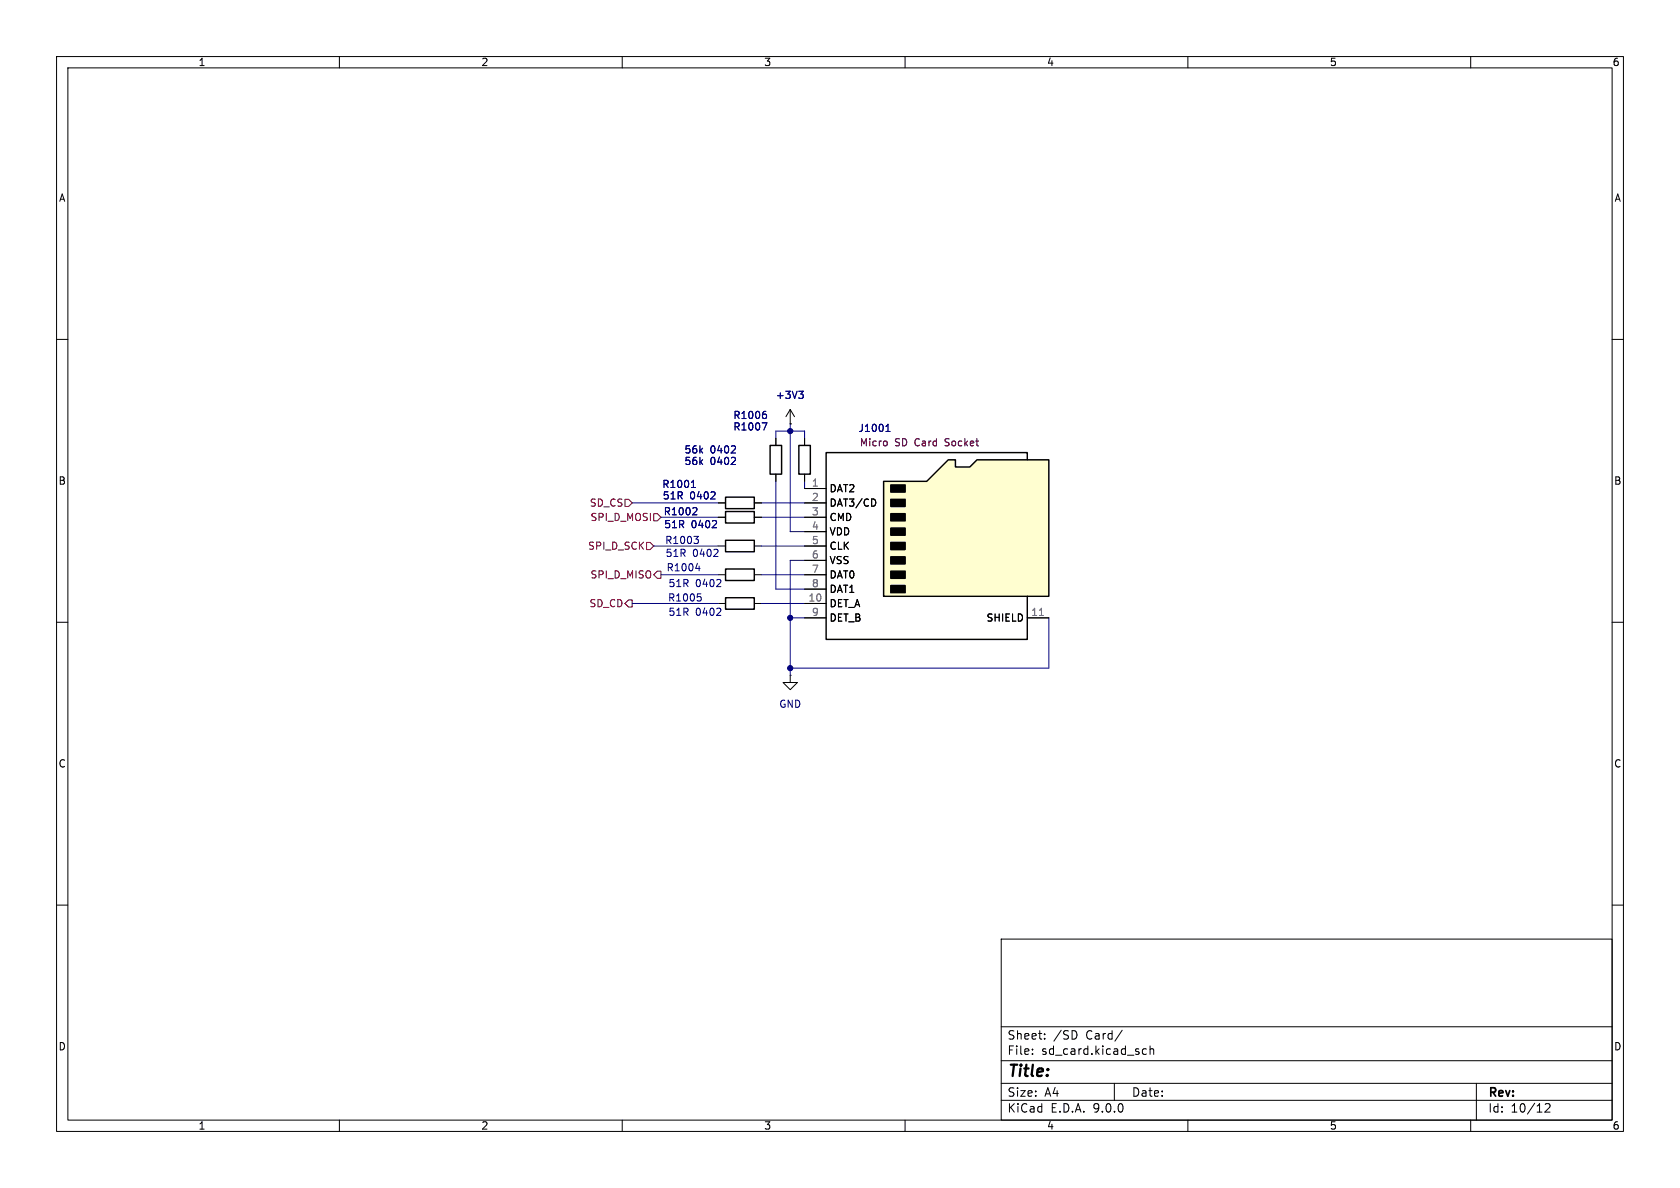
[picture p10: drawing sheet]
<svg xmlns="http://www.w3.org/2000/svg" width="297mm" height="210mm" viewBox="0 0 297 210" stroke-linecap="round" stroke-linejoin="round" font-family="sans-serif">
<g fill="none" stroke="#000" stroke-width=".18">
<path d="M10 10h277v190h-277zM12 12h273v186h-273zM60 10v2M110 10v2M160 10v2M210 10v2M260 10v2M10 60h2M137.2 77.5v1.2M139.7 74.9h.1M139.7 72.4l-.8 1.3M139.7 72.4l.8 1.3"/>
<path d="M139.7 72.4v2.5M142.2 77.5v1.2M285 60h2M127 88.9h1.3M127 96.5h1.3M127 91.4h1.3M133.3 88.9h1.3M133.3 96.5h1.3M133.3 91.4h1.3M137.2 83.8v1.3M142.2 83.8v1.3M10 110h2"/>
<path d="M127 101.6h1.3M127 106.7h1.3M133.3 101.6h1.3M133.3 106.7h1.3M139.7 119.4v1.3h1.3l-1.3 1.2-1.3-1.2h1.3M139.7 119.4h.1M285 110h2M10 160h2M177 166h108v32h-108zM285 160h2M60 198v2M110 198v2"/>
<path d="M160 198v2M177 194.5h108M177 191.5h108M177 187.5h108M177 181.5h108M182.5 186.3v.1M182.5 185.5v.1M184.7 183.6v.1M184.7 182.8v.1M190.3 182.6v.7M197 191.5v3M198.4 182.1l-1.3 2"/>
<path d="M202 186.1l.2 .3 .5-.1M202.7 185.5l-.5-.1-.2 .3M203.3 185.5l.2-.1 .4 .1 .1 .9M203.3 184.9v1.5M210 198v2M260 198v2M261 191.5v6.5M273.2 195.2l.5-.1 .3 .1v.3l-.9 1.1h.9"/>
</g>
<path d="M136.1 78.7h2.1v5.1h-2.1zM141.2 78.7h2.1v5.1h-2.1zM128.3 87.9h5v2h-5zM128.3 95.5h5v2h-5zM128.3 90.4h5v2.1h-5zM128.3 100.6h5v2h-5zM128.3 105.7h5v2h-5z" fill="none" stroke="#000" stroke-width=".25"/>
<path d="M134.7 74.7h.9l-.6 1.3M135.2 72.7h.2M135.3 73.2l.2 .2v.3l-.2 .3M122.2 86.2h.8M122.3 85.2l.3-.3v1.3M122.7 94.8h.8l-.5 .5M123 89.7l.2 .3-.1 .3-.7 .7h.8M123.2 95.3l.3 .2v.3l-.3 .3M123 100.5h.8M123.3 105h.6M123.6 100.1v.8M123.7 105.5l.3 .2v.3l-.3 .2" fill="none" stroke="#000080" stroke-width=".18"/>
<g fill="none" stroke="#000084" stroke-width=".18">
<path d="M130 78.9v.5M141.2 69.2h.8l-.4 .4M141.8 69.6l.2 .3v.3l-.2 .2M125.6 88.2h.8M125.9 93.3h.8M126.1 98.4h.8M126.4 87.1v.4M126.6 92.1v.5M126.9 97.2v.4M129.2 80.1h.8M129.2 82.1h.8M130 81v.4"/>
<path d="M126.7 103.7h.7M126.7 108.8h.7M127.4 102.6v.4M127.4 107.6v.5"/>
</g>
<path d="M156.2 85.1h7.6l3.8-3.8h1.3v1.3h2.5l1.3-1.3h12.7v24.1h-29.2z" fill="#fffed0"/>
<path d="M156.2 85.1h7.6l3.8-3.8h1.3v1.3h2.5l1.3-1.3h12.7v24.1h-29.2zM181.6 81.3v-1.3h-35.6v33h35.6v-7.6" fill="none" stroke="#000" stroke-width=".25"/>
<path d="M157.5 85.7h2.5v1.3h-2.5zM157.5 88.3h2.5v1.2h-2.5zM157.5 90.8h2.5v1.3h-2.5zM157.5 93.3h2.5v1.3h-2.5zM157.5 95.9h2.5v1.3h-2.5zM157.5 98.4h2.5v1.3h-2.5zM157.5 101h2.5v1.2h-2.5zM157.5 103.5h2.5v1.3h-2.5z" fill="#000" stroke="#000" stroke-width=".25"/>
<g fill="none" stroke="#000" stroke-width=".18">
<path d="M137.2 77.5v1.2M139.7 74.9h.1M142.2 77.5v1.2M127 88.9h1.3M127 91.4h1.3M133.3 88.9h1.3M133.3 91.4h1.3M137.2 83.8v1.3M142.2 86.4h3.8M142.2 88.9h3.8M142.2 91.4h3.8M142.2 94h3.8"/>
<path d="M142.2 96.5h3.8M142.2 99.1h3.8M142.2 83.8v1.3M154.6 88.3l.2 .5-.2 .6M142.2 101.6h3.8M142.2 104.1h3.8M142.2 106.7h3.8M142.2 109.2h3.8M181.6 109.2h3.8"/>
</g>
<path d="M183.8 108.8h.7" fill="none" stroke="#808080" stroke-width=".18"/>
<g fill="none" stroke="#000080" stroke-width=".18">
<path d="M134.7 74.7h.9l-.6 1.3M135.2 72.7h.2M135.3 73.2l.2 .2v.3l-.2 .3M137.2 77.5v-1.3h5v1.3M139.7 74.9v19.1h2.5M156.6 76.3h.7M156.7 75.3l.3-.3v1.3M111.8 88.9h15.2M115.6 96.5h11.4M116.8 91.4h10.2M122.2 86.2h.8M122.3 85.2l.3-.3v1.3"/>
<path d="M123 89.7l.2 .3-.1 .3-.7 .7h.8M134.6 88.9h7.6M134.6 96.5h7.6M134.6 91.4h7.6M137.2 85.1v19h5M142.2 85.1v1.3M142.2 99.1h-2.5v20.3M111.8 106.7h15.2M116.8 101.6h10.2M134.6 101.6h7.6M134.6 106.7h7.6M139.7 109.2h2.5"/>
<path d="M185.4 109.2v8.9h-45.7"/>
</g>
<path d="M156.8 78.1v.6" fill="none" stroke="#840084" stroke-width=".18"/>
<path d="M110.5 88.3h.6l.7 .6-.7 .6h-.6zM114.3 95.9h.6l.7 .6-.7 .7h-.6zM115.6 90.8h.6l.6 .6-.6 .7h-.6zM110.5 106.7l.6-.7h.7v1.3h-.7zM116.2 101h.6v1.2h-.6l-.6-.6z" fill="none" stroke="#800000" stroke-width=".18"/>
<path d="M130 78.9v.5M141.2 69.2h.8l-.4 .4M141.8 69.6l.2 .3v.3l-.2 .2M125.6 88.2h.8M125.9 93.3h.8M126.4 87.1v.4M126.6 92.1v.5M129.2 80.1h.8M129.2 82.1h.8M130 81v.4" fill="none" stroke="#000084" stroke-width=".18"/>
<g fill="#000080" stroke="#000080" stroke-width=".18">
<circle cx="139.7" cy="118.1" r=".46"/>
<circle cx="139.7" cy="109.2" r=".46"/>
<circle cx="139.7" cy="76.2" r=".46"/>
</g>
<text font-size="2.8" x="178" y="190.9">Title:</text>
<g font-size="2.1">
<text x="178" y="184">Sheet:</text>
<text x="186.2" y="184">/SD</text>
<text x="192" y="184">Card/</text>
<text x="178" y="186.7">File:</text>
<text x="184.1" y="186.7">sd_card.kicad_sch</text>
<text x="178" y="196.9">KiCad</text>
<text x="178" y="194.1">Size:</text>
<text x="184.7" y="194.1">A4</text>
<text x="185.7" y="196.9">E.D.A.</text>
<text x="193.3" y="196.9">9.0.0</text>
<text x="200" y="194.1">Date:</text>
<text x="263" y="194.3">Rev:</text>
<text x="263" y="196.9">Id:</text>
<text x="267.1" y="196.9">10/12</text>
</g>
<g font-size="1.8">
<text x="35" y="11.9">1</text>
<text x="85" y="11.9">2</text>
<text x="135" y="11.9">3</text>
<text x="185" y="11.9">4</text>
<text x="235" y="11.9">5</text>
<text x="285" y="11.9">6</text>
<text x="10.3" y="35.9">A</text>
<text x="285.3" y="35.9">A</text>
<text x="10.3" y="85.9">B</text>
<text x="146.6" y="87.2">DAT2</text>
<text x="146.6" y="89.8">DAT3/CD</text>
<text x="285.3" y="85.9">B</text>
<text x="146.6" y="92.3">CMD</text>
<text x="146.6" y="94.8">VDD</text>
<text x="146.6" y="97.4">CLK</text>
<text x="146.6" y="99.9">VSS</text>
<text x="146.6" y="102.5">DAT0</text>
<text x="146.6" y="105">DAT1</text>
<text x="146.6" y="107.5">DET_A</text>
<text x="146.6" y="110.1">DET_B</text>
<text x="174.3" y="110.1">SHIELD</text>
<text x="10.3" y="135.9">C</text>
<text x="285.3" y="135.9">C</text>
<text x="10.3" y="185.9">D</text>
<text x="285.3" y="185.9">D</text>
<text x="35" y="199.9">1</text>
<text x="85" y="199.9">2</text>
<text x="135" y="199.9">3</text>
<text x="185" y="199.9">4</text>
<text x="235" y="199.9">5</text>
<text x="285" y="199.9">6</text>
</g>
<g font-size="1.8" fill="#000084">
<text x="137.1" y="70.7">+3V3</text>
<text x="120.9" y="80.4">56k</text>
<text x="120.9" y="82.4">56k</text>
<text x="125.5" y="80.4">0402</text>
<text x="125.5" y="82.4">0402</text>
<text x="117.1" y="88.5">51R</text>
<text x="121.9" y="88.5">0402</text>
<text x="117.3" y="93.6">51R</text>
<text x="122.2" y="93.6">0402</text>
<text x="117.6" y="98.7">51R</text>
<text x="122.4" y="98.7">0402</text>
<text x="118.1" y="104">51R</text>
<text x="122.9" y="104">0402</text>
<text x="118.1" y="109.1">51R</text>
<text x="122.9" y="109.1">0402</text>
<text x="137.7" y="125.3">GND</text>
</g>
<g font-size="1.8" fill="#000080">
<text x="129.5" y="76.3">R1007</text>
<text x="129.5" y="74.3">R1006</text>
<text x="151.7" y="76.6">J1001</text>
<text x="117" y="86.5">R1001</text>
<text x="117.2" y="91.3">R1002</text>
<text x="117.5" y="96.4">R1003</text>
<text x="117.7" y="101.2">R1004</text>
<text x="118" y="106.5">R1005</text>
</g>
<g font-size="1.8" fill="#840084">
<text x="151.9" y="79.1">Micro</text>
<text x="158.2" y="79.1">SD Card</text>
<text x="167.3" y="79.1">Socket</text>
</g>
<g font-size="1.8" fill="#800000">
<text x="104.2" y="89.8">SD_CS</text>
<text x="104.3" y="92.3">SPI_D_MOSI</text>
<text x="103.9" y="97.4">SPI_D_SCK</text>
<text x="104.1" y="107.5">SD_CD</text>
<text x="104.3" y="102.5">SPI_D_MISO</text>
</g>
<g font-size="1.8" fill="#808080">
<text x="143.4" y="86.1">1</text>
<text x="143.4" y="88.6">2</text>
<text x="143.4" y="91.2">3</text>
<text x="143.4" y="93.7">4</text>
<text x="143.4" y="96.3">5</text>
<text x="143.4" y="98.8">6</text>
<text x="143.4" y="101.3">7</text>
<text x="142.8" y="106.4">10</text>
<text x="143.4" y="103.9">8</text>
<text x="143.4" y="109">9</text>
<text x="182.2" y="109">11</text>
</g>
</svg>
